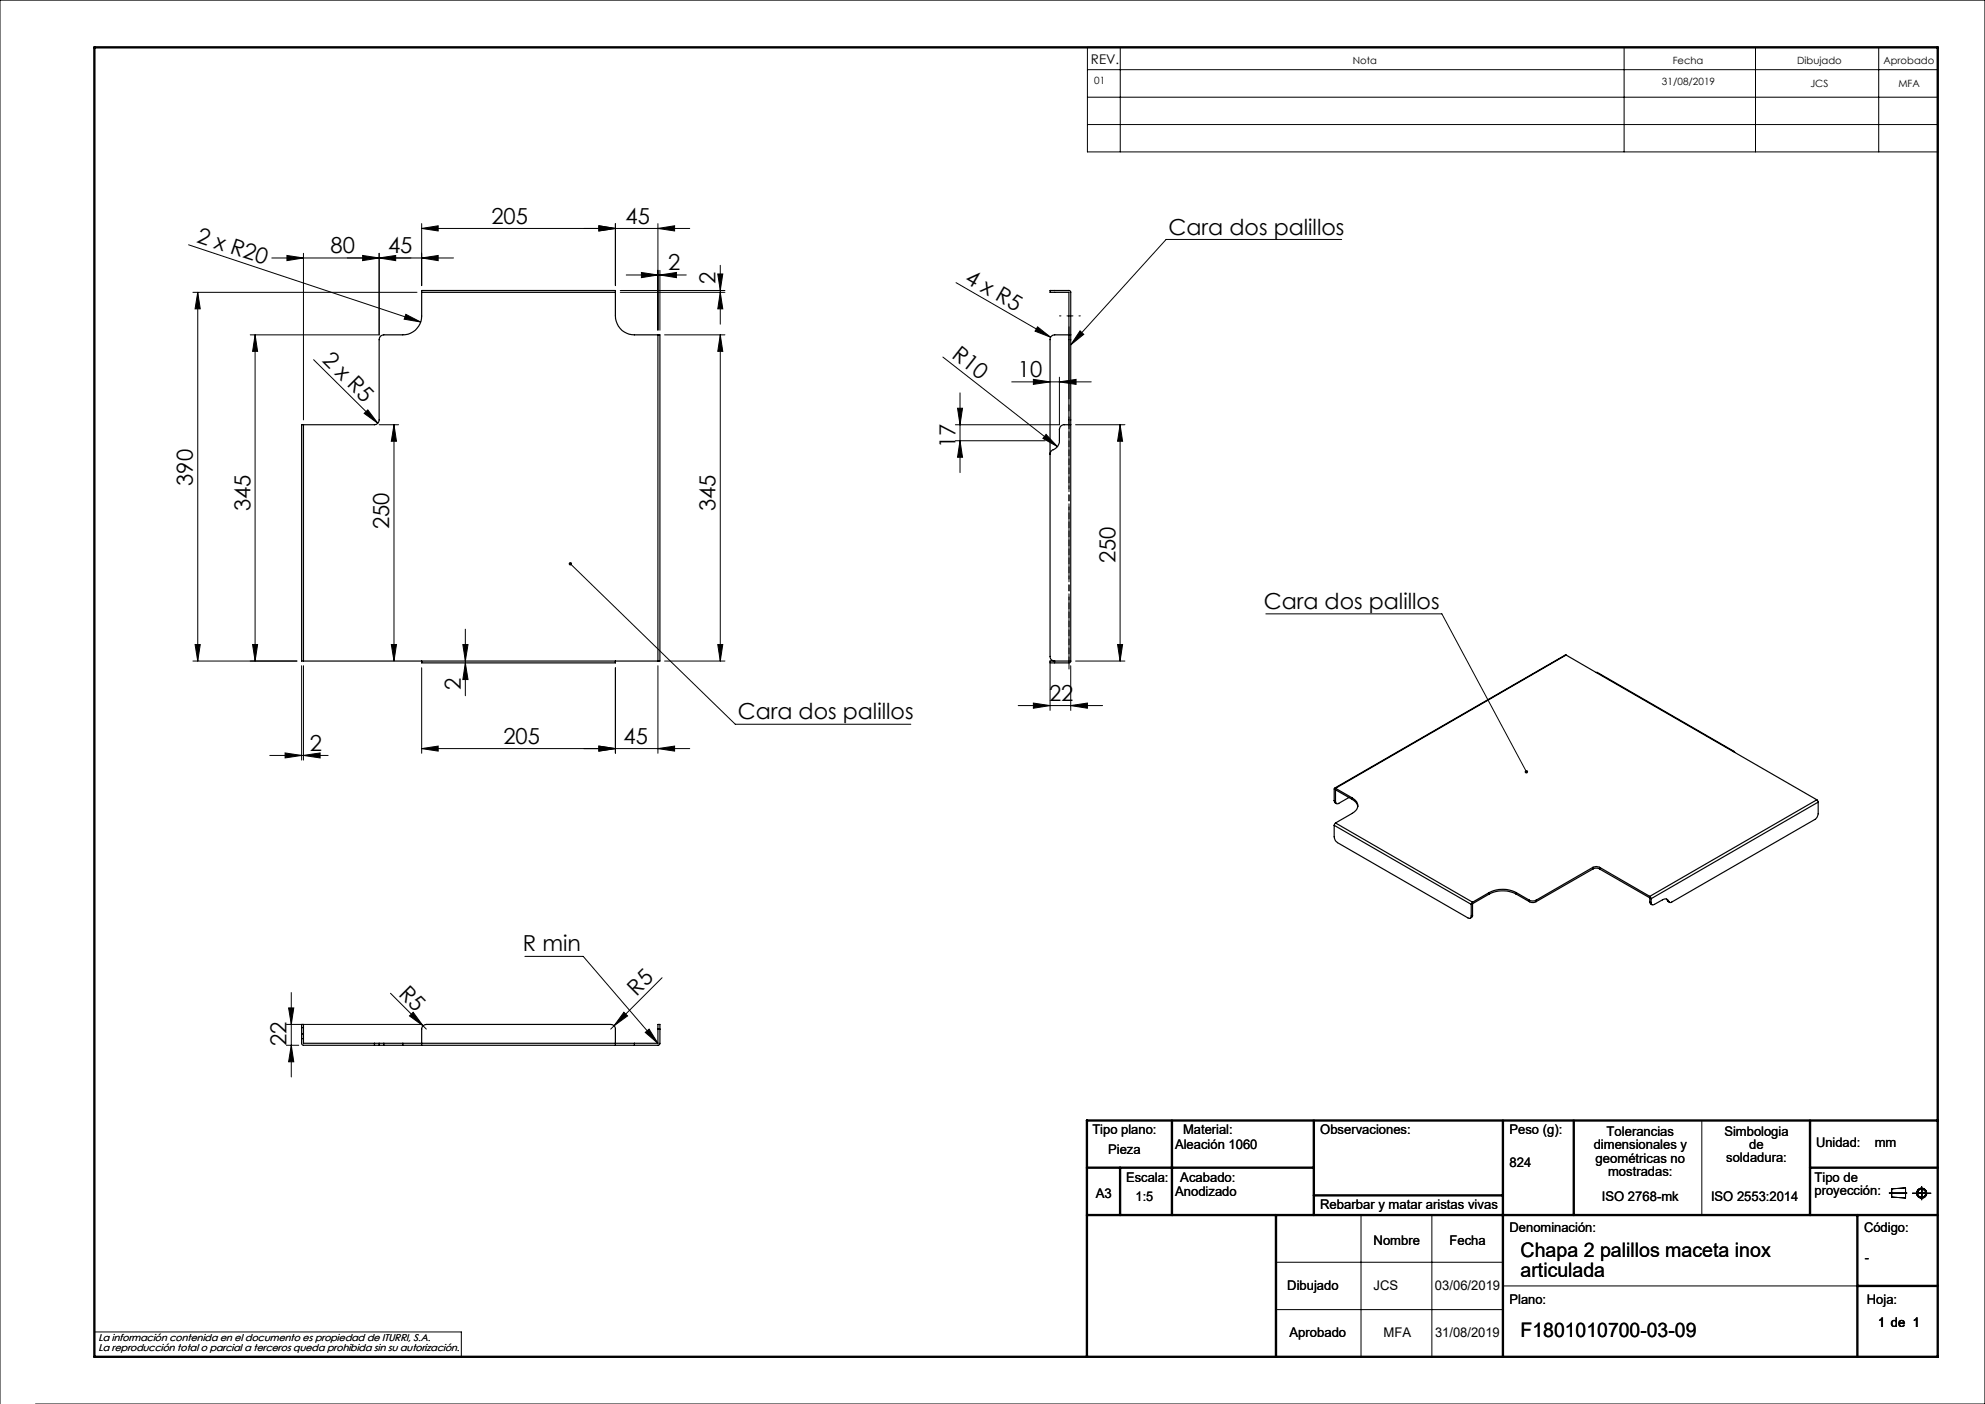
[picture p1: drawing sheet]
<svg xmlns="http://www.w3.org/2000/svg" width="420mm" height="297mm" viewBox="0 0 420 297" stroke-linecap="round" stroke-linejoin="round" font-family="sans-serif">
<g fill="none" stroke="#000" stroke-width=".21">
<path d="M230.1 10h179.9v22.1h-179.9zM230.1 14.7h179.9M237 10v22.1M343.6 10v22.1M371.4 10v22.1M397.5 10v22.1M230.1 20.6h179.9M230.1 26.3h179.9M39.9 51.8l49.1 16.3M60.7 54l3.5 .6-3.5 .5zM64.2 53.6v35.2M76.7 54l3.5 .6-3.5 .5z"/>
<path d="M80.2 54.6l3.5-.6v1.1zM80.2 53.6v17.2h-27.2M89.2 48.3l3.5-.5v1.1zM89.2 54.6l3.5-.6v1.1zM89.2 47.3v13.1M96 54.6h-38.5M126.7 47.8l3.5 .5-3.5 .6zM130.2 47.3v13.1M132.5 58.2h12.7M135.7 57.6l3.5 .6-3.5 .5zM139.2 48.3l3.5-.5v1.1zM139.2 47.3v22.5"/>
<path d="M139.6 58.2l3.5-.6v1.1zM139.6 57.2v12.6M145.9 48.3h-56.7M151.9 58h1l-.5 3.5zM152.4 56.1v12.5M202.3 59.8l20 11.5M283.9 50.7h-37.2l-20.1 22.3M40.8 61.8h47.4M41.8 61.8v78M41.8 61.8l.6 3.5h-1.1zM54 70.8v69M54 70.8l.5 3.5h-1.1z"/>
<path d="M66.4 76.1l13.5 13.4M85.9 66.5l3.1 1.6-3.5-.6zM131.2 61.8h22.2M131.2 61.5h22.2M140.6 70.8h12.8M152.4 70.8l.5 3.5h-1zM152.4 61.8l.5 3.5h-1zM152.4 70.8v69M199.5 75.5l24.2 19M219.5 69.1l2.8 2.2-3.3-1.2zM224.2 79.8v10h-22.1M228.5 70l.8 .7-2.7 2.3z"/>
<path d="M77 87.5l.8-.8 2.1 2.8zM80.2 89.8h4.1M83.4 89.8v50M83.4 89.8l.5 3.5h-1.1zM202.1 93.2h19.1M202.6 86.4h1.1l-.6 3.4zM203.1 93.2l.6 3.5h-1.1zM203.1 83.1v16.9M214.1 80.8h16.8M218.7 80.3l3.5 .5-3.5 .5zM221.3 91.9l2.4 2.6-3-1.8zM224.2 80.8l3.5-.5v1z"/>
<path d="M227.6 89.8h10.4M237 89.8v50M237 89.8l.5 3.5h-1zM120.7 119.3l34.9 33.9h37.1M40.8 139.8h22M41.3 136.3h1.1l-.6 3.5zM53.4 136.3h1.1l-.5 3.5zM82.8 136.3h1.1l-.5 3.5zM97.9 136.3h1.1l-.5 3.5zM98.5 133.1v14.1M140.6 139.8h12.8M151.9 136.3h1l-.5 3.5z"/>
<path d="M222.2 139.8v10.5M227.6 139.8h10.4M236.5 136.3h1l-.5 3.5zM267.8 129.9h37.3l17.9 33.4M57.1 159.8h12.3M60.3 159.3l3.5 .5-3.5 .5zM63.8 140.8v20M64.2 159.8l3.5-.5v1zM64.2 140.8v20M89.2 158.4l3.5-.6v1.1zM89.2 158.4h56.7M89.2 141.2v18.1"/>
<path d="M98.5 140.2l.5 3.6h-1.1zM126.7 157.8l3.5 .6-3.5 .5zM130.2 141.2v18.1M139.2 158.4l3.5-.6v1.1zM139.2 140.8v18.5M215.4 149.3h17.9M218.7 148.7l3.5 .6-3.5 .5zM226.6 149.3l3.5-.6v1.1zM226.6 140.8v9.5M60.6 216.7h28.6M61.1 213.2h1.1l-.6 3.5zM61.6 210v17.8"/>
<path d="M82.6 210.1l7.6 7.6M86.6 214.9l.8-.8 2.1 2.9zM111.1 202.3h12.3l15.8 18.4M132 214.1l.8 .8-2.9 2.1zM136.5 218.4l.8-.7 1.9 3zM140.1 206.8l-10.9 10.9M60.6 221.1h2.6M61.6 221.1l.6 3.5h-1.1zM360.1 237v20M288 257v30M303 257v30M399.7 252.4h3.8"/>
<path d="M400.3 251.5l2.9-.2v2.1l-2.9-.2zM404.6 252.4h4M406.6 251v2.8M270 267h48M270 277h48M318 272h75M0 297v-297h420v297h-412.5M20 281.8h77.6v5.2"/>
<circle cx="406.6" cy="252.4" r=".86"/>
<circle cx="406.6" cy="252.4" r="1.07"/>
</g>
<g fill="none" stroke="#000" stroke-width=".5">
<path d="M20 10h390v277h-390zM248 237v20M278 237v20M318 237v50M333 237v20M383 237v20M410 237h-180v50M230 257h180M230 247h48M237 247v10M270 257v30M278 252.9h40"/>
<path d="M383 247h27M393 257v30M393 272h17"/>
</g>
<path d="M228.6 66.8h-4.4" fill="none" stroke="#000" stroke-width=".21" stroke-dasharray="15.2 1.3 1.3 1.3" stroke-dashoffset="14.9"/>
<path d="M226.2 68.8v73" fill="none" stroke="#000" stroke-width=".21" stroke-dasharray="15.2 1.3 1.3 1.3" stroke-dashoffset="-.3"/>
<g fill="#000">
<path d="M85.9 66.5l3.1 1.6-3.5-.6zM219.5 69.1l2.8 2.2-3.3-1.2zM77 87.5l.8-.8 2.1 2.8zM221.3 91.9l2.4 2.6-3-1.8zM86.6 214.9l.8-.8 2.1 2.9zM132 214.1l.8 .8-2.9 2.1z"/>
<path d="M80.2 54.6l3.5-.6v1.1zM60.7 54l3.5 .6-3.5 .5zM139.2 48.3l3.5-.5v1.1zM126.7 47.8l3.5 .5-3.5 .6zM139.2 158.4l3.5-.6v1.1zM126.7 157.8l3.5 .6-3.5 .5zM139.6 58.2l3.5-.6v1.1zM135.7 57.6l3.5 .6-3.5 .5z"/>
<path d="M89.2 48.3l3.5-.5v1.1zM126.7 47.8l3.5 .5-3.5 .6zM76.7 54l3.5 .6-3.5 .5zM89.2 54.6l3.5-.6v1.1z"/>
<path d="M54 70.8l.5 3.5h-1.1zM53.4 136.3h1.1l-.5 3.5zM152.4 70.8l.5 3.5h-1zM151.9 136.3h1l-.5 3.5zM151.9 58h1l-.5 3.5zM152.4 61.8l.5 3.5h-1zM97.9 136.3h1.1l-.5 3.5zM98.5 140.2l.5 3.6h-1.1z"/>
<path d="M202.6 86.4h1.1l-.6 3.4zM203.1 93.2l.6 3.5h-1.1z"/>
<path d="M224.2 80.8l3.5-.5v1zM218.7 80.3l3.5 .5-3.5 .5z"/>
<path d="M237 89.8l.5 3.5h-1zM236.5 136.3h1l-.5 3.5z"/>
<path d="M120.4 119.1a.37 .37 0 0 0 .2 .5 .37 .37 0 0 0 .4-.4 .37 .37 0 0 0-.5-.2l.2 .3zM228.5 70l.8 .7-2.7 2.3zM136.5 218.4l.8-.7 1.9 3zM322.7 163.1a.38 .38 0 0 0 0 .4 .38 .38 0 0 0 .4 .1l-.1-.3 .1 .3 .2-.2a.36 .36 0 0 0-.2-.5 .36 .36 0 0 0-.4 .2z"/>
<path d="M82.8 136.3h1.1l-.5 3.5zM83.4 89.8l.5 3.5h-1.1zM41.3 136.3h1.1l-.6 3.5zM41.8 61.8l.6 3.5h-1.1z"/>
<path d="M89.2 158.4l3.5-.6v1.1zM126.7 157.8l3.5 .6-3.5 .5zM60.3 159.3l3.5 .5-3.5 .5zM64.2 159.8l3.5-.5v1z"/>
<path d="M218.7 148.7l3.5 .6-3.5 .5zM226.6 149.3l3.5-.6v1.1z"/>
<path d="M61.1 213.2h1.1l-.6 3.5zM61.6 221.1l.6 3.5h-1.1z"/>
</g>
<g fill="none" stroke="#000" stroke-width=".25">
<path d="M89.2 61.8v5a4 4 0 0 1-4 4h-4a.97 .97 0 0 0-1 1.1v16.9a1.02 1.02 0 0 1-1 1h-15M89.2 61.8v-.3h41v.3M89.2 61.8h41M130.2 61.8v5a4 4 0 0 0 4 4h5M139.2 70.8h.4v69h-.4M139.2 70.8v69M226.6 70.8h-3.4a.97 .97 0 0 0-1 1.1v66.9a.96 .96 0 0 0 1 1M226.6 70.8v19M226.6 70.8v-9.1l-.4-.2h-4v.3h4v28M64.2 89.8h-.4v50h.4M64.2 89.8v50M226.2 89.8h-1a1.02 1.02 0 0 0-1 1v2.4a2.18 2.18 0 0 1-1.6 2.1l-.4 .8"/>
<path d="M226.2 89.8h.4M226.6 89.8v50M64.2 139.8h75M89.2 139.8v.4h41v-.4M223.2 139.8h3.4M223.2 139.8h-1v.4h4.1l.3-.4M331.4 138.6l-49 28.1M331.4 138.6l-48.8 28.2M331.4 138.6l35.3 20.4M337.7 142.3l.3-.1 28.9 16.8M366.7 159h.2l.1 .2M366.7 159l17.7 10.2"/>
<path d="M282.3 174.6v2.4a1.6 1.6 0 0 0 .7 1.3l27.6 15.9a.42 .42 0 0 0 .5 0 .42 .42 0 0 0 .2-.4M282.3 169.4l.1 .4 .4 .2M282.3 174.6l29 16.7M282.3 169.4l.3 .1M282.6 174.1l-.3 .5M282.6 166.8l-.2-.1-.1 .2v2.5M282.6 174.1l29 16.7M282.6 166.8l3.5 2M285.4 168.7l-2.1 1.2a.42 .42 0 0 1-.5 .1 .42 .42 0 0 1-.2-.5M286.1 168.8a1.71 1.71 0 0 1 1.2 1.6 1.71 1.71 0 0 1-1.2 1.6l-3.5 2.1M286.1 169.1l.4 .3a1.76 1.76 0 0 1 .8 1.2M286.1 168.8v.3"/>
<path d="M286.1 169.1l-3.5-2v2.4M384.4 169.2l.3 .5M384.4 169.2l-35.3 20.4M384.7 169.7v2.5l-.2 .6-.4 .5-30.4 17.5a.37 .37 0 0 1-.6-.1M384.7 169.7l-35.3 20.4M311.3 191.3v2.5M311.6 190.8l-.3 .5M311.6 193.6l-.1 .4-.4 .2M311.6 193.6l-.3 .2M315.1 188.8a6.3 6.3 0 0 1 5.7 0M315.1 189.1a6.3 6.3 0 0 1 5.7 0M315.1 188.8l-3.5 2"/>
<path d="M315.1 188.8v.3M315.1 189.1l-3.5 2.1v2.4M320.8 188.8l2.8 1.6M320.8 188.8v.3M320.8 189.1l2.8 1.6M323.6 190.4a1.5 1.5 0 0 0 1.4 0M323.6 190.7a1.5 1.5 0 0 0 1.4 0M323.6 190.4v.3M325 190.4v.3M337 183.5a1.5 1.5 0 0 1 1.5 0M337 183.8a1.5 1.5 0 0 1 1.5 0M337 183.5l-12 6.9"/>
<path d="M337 183.5v.3M337 183.8l-12 6.9M338.5 183.5l10.6 6.1M338.5 183.5v.3M338.5 183.8l10.6 6.1v.8M349.1 189.6l.3 .5M349.1 190.7l.1 .4 .3 .3M349.1 190.7l.3 .2M349.4 190.1v.8M352.6 190.2l.2 .3M352.8 190.5l.4 .4M352.8 190.5l.3 .2"/>
<path d="M353.1 190.7a.84 .84 0 0 0-1.3-.3l-1.7 .9a.41 .41 0 0 1-.5 .1 .41 .41 0 0 1-.2-.5M63.8 218.7v1M63.8 219.7v1.1l.4 .3h15M63.8 217.4v1.3M63.8 217.4v-.7h.4v.7M63.8 219.7h.4M63.8 218.7h.4M63.8 217.4h.4M64.2 218.7v1M64.2 217.4v1.3M64.2 219.7v1h15M139.2 217.7v-1h.4v1"/>
<path d="M139.2 217.7v3h-5M139.2 217.7h.4M139.6 217.7v3.1l-.1 .2-5.3 .1M79.2 221.1h1M79.2 220.7h1M79.2 220.7v.4M80.2 221.1h1M80.2 220.7h1M80.2 220.7v.4M81.2 220.7h4M81.2 221.1h4M81.2 220.7v.4"/>
<path d="M85.2 221.1h4M85.2 220.7h4M85.2 220.7v.4M89.2 220.7v-3a.96 .96 0 0 1 1-1h39a.96 .96 0 0 1 1 1v3M89.2 220.7v.4M89.2 220.7h41M89.2 221.1h41M130.2 220.7v.4M130.2 221.1h4M130.2 220.7h4M134.2 220.7v.4"/>
</g>
<path d="M226.2 89.8v50" fill="none" stroke="#000" stroke-width=".21" stroke-dasharray="1.3 .6" stroke-dashoffset=".4"/>
<g font-size="4.7">
<text x="104" y="47.3">205</text>
<text x="132.3" y="47.3">45</text>
<text x="41.4" y="51.2" transform="rotate(18 41.4 51.2)">2 x R20</text>
<text x="69.9" y="53.6">80</text>
<text x="82.1" y="53.6">45</text>
<text x="247.3" y="49.6">Cara dos palillos</text>
<text x="141.3" y="57.2">2</text>
<text x="151.4" y="60" transform="rotate(-90 151.4 60)">2</text>
<text x="203.9" y="59.6" transform="rotate(30 203.9 59.6)">4 x R5</text>
<text x="68" y="76.3" transform="rotate(45 68 76.3)">2 x R5</text>
<text x="201.2" y="75.5" transform="rotate(38 201.2 75.5)">R10</text>
<text x="215.4" y="79.8">10</text>
<text x="202.1" y="94.8" transform="rotate(-90 202.1 94.8)">17</text>
<text x="40.8" y="102.8" transform="rotate(-90 40.8 102.8)">390</text>
<text x="53" y="108.2" transform="rotate(-90 53 108.2)">345</text>
<text x="82.4" y="111.9" transform="rotate(-90 82.4 111.9)">250</text>
<text x="151.4" y="108.2" transform="rotate(-90 151.4 108.2)">345</text>
<text x="236" y="119.1" transform="rotate(-90 236 119.1)">250</text>
<text x="267.4" y="128.8">Cara dos palillos</text>
<text x="97.5" y="145.9" transform="rotate(-90 97.5 145.9)">2</text>
<text x="222" y="148.2">22</text>
<text x="156.1" y="152.2">Cara dos palillos</text>
<text x="65.6" y="158.8">2</text>
<text x="106.5" y="157.3">205</text>
<text x="131.9" y="157.3">45</text>
<text x="110.6" y="201.2">R min</text>
<text x="84.1" y="210.4" transform="rotate(45 84.1 210.4)">R5</text>
<text x="134.7" y="210.9" transform="rotate(-45 134.7 210.9)">R5</text>
<text x="60.6" y="221.4" transform="rotate(-90 60.6 221.4)">22</text>
</g>
<g font-size="4.2">
<text x="321.7" y="265.9">Chapa 2 palillos maceta inox</text>
<text x="321.7" y="270.2">articulada</text>
<text x="321.7" y="282.8">F1801010700-03-09</text>
</g>
<g font-size="2.8">
<text x="230.8" y="13.6">REV.</text>
<text x="231.1" y="239.9">Tipo plano:</text>
<text x="250.3" y="239.9">Material:</text>
<text x="279.3" y="239.9">Observaciones:</text>
<text x="319.4" y="239.9">Peso (g):</text>
<text x="234.5" y="244.1">Pieza</text>
<text x="248.6" y="243">Aleación 1060</text>
<text x="337.2" y="243.1">dimensionales y</text>
<text x="337.6" y="246">geométricas no</text>
<text x="339.9" y="240.3">Tolerancias</text>
<text x="364.9" y="240.2">Simbologia</text>
<text x="365.3" y="245.9">soldadura:</text>
<text x="370.1" y="243">de</text>
<text x="384.2" y="242.7">Unidad:</text>
<text x="396.7" y="242.7">mm</text>
<text x="238.3" y="250">Escala:</text>
<text x="249.7" y="250">Acabado:</text>
<text x="319.4" y="246.9">824</text>
<text x="340.2" y="248.8">mostradas:</text>
<text x="383.9" y="250">Tipo de</text>
<text x="231.9" y="253.4">A3</text>
<text x="240.3" y="254">1:5</text>
<text x="248.6" y="252.9">Anodizado</text>
<text x="279.3" y="255.7">Rebarbar y matar aristas vivas</text>
<text x="338.9" y="254">ISO 2768-mk</text>
<text x="362" y="254">ISO 2553:2014</text>
<text x="383.9" y="252.8">proyección:</text>
<text x="290.6" y="263.3">Nombre</text>
<text x="306.7" y="263.3">Fecha</text>
<text x="319.4" y="260.6">Denominación:</text>
<text x="394.4" y="260.6">Código:</text>
<text x="394.6" y="266.9">-</text>
<text x="272.4" y="273">Dibujado</text>
<text x="290.6" y="273">JCS</text>
<text x="303.6" y="273">03/06/2019</text>
<text x="319.4" y="275.8">Plano:</text>
<text x="395" y="275.8">Hoja:</text>
<text x="397.4" y="280.6">1 de 1</text>
<text x="272.8" y="282.8">Aprobado</text>
<text x="292.7" y="282.8">MFA</text>
<text x="303.6" y="282.8">31/08/2019</text>
</g>
<g font-size="2.1">
<text x="231.5" y="17.8">01</text>
<text x="286.2" y="13.6">Nota</text>
<text x="353.9" y="13.6">Fecha</text>
<text x="380.3" y="13.6">Dibujado</text>
<text x="398.5" y="13.6">Aprobado</text>
<text x="351.7" y="18">31/08/2019</text>
<text x="383.1" y="18.3">JCS</text>
<text x="401.7" y="18.3">MFA</text>
<text x="20.8" y="283.7">La información contenida en el documento es propiedad de ITURRI, S.A.</text>
<text x="20.8" y="285.7">La reproducción total o parcial a terceros queda prohibida sin su autorización.</text>
</g>
</svg>
